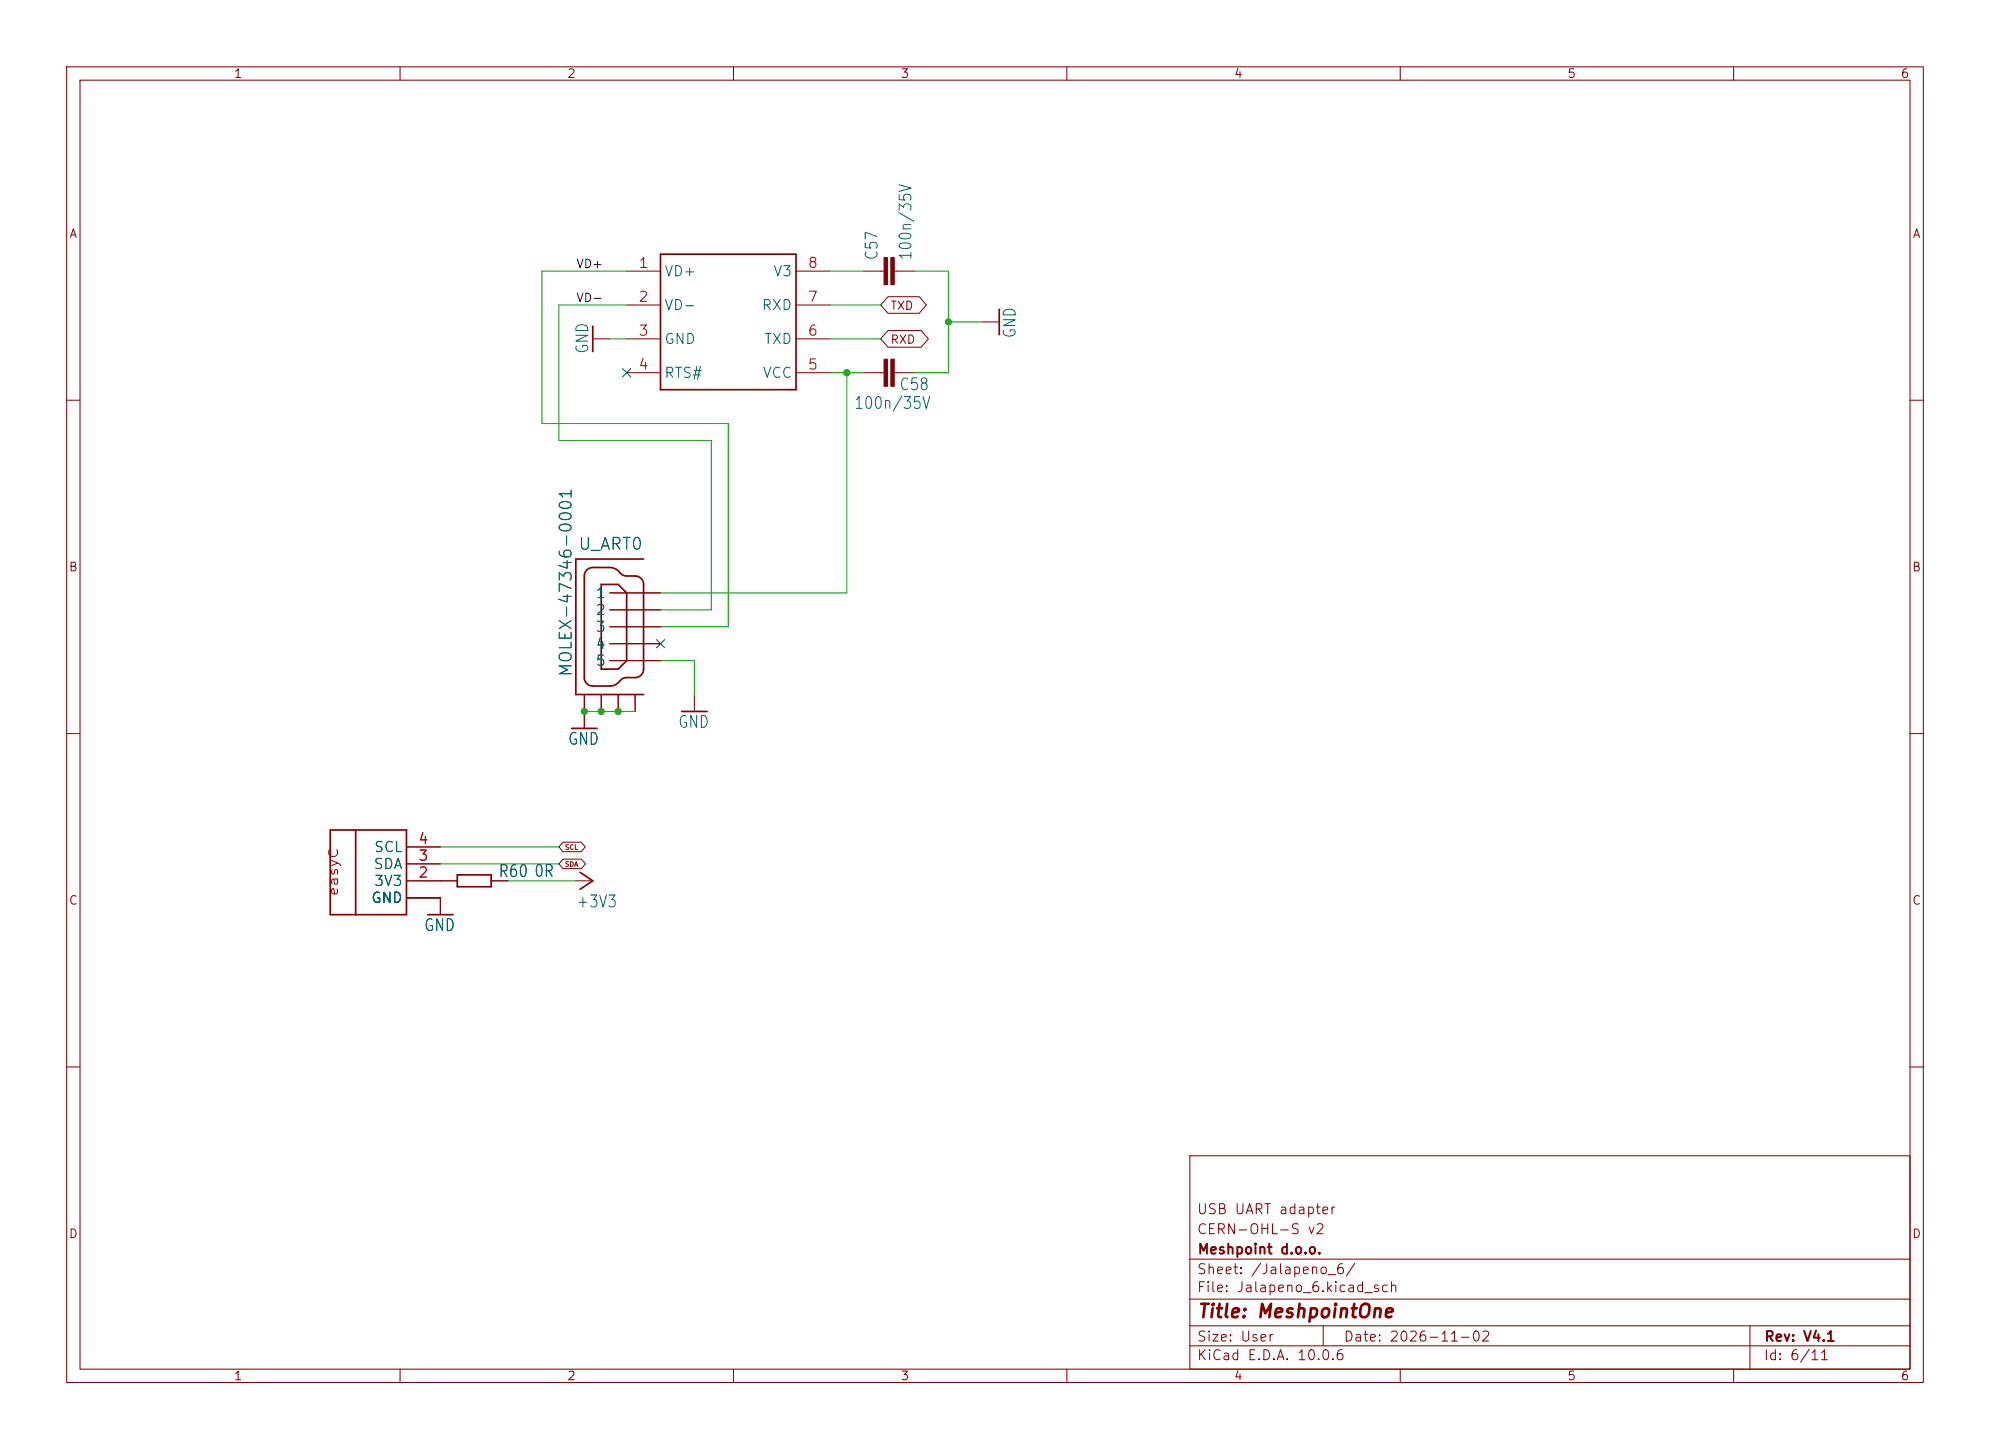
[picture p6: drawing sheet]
<svg xmlns="http://www.w3.org/2000/svg" width="298mm" height="217mm" viewBox="0 0 298 217" stroke-linecap="round" stroke-linejoin="round" font-family="sans-serif">
<g fill="none" stroke="#840000" stroke-width=".15">
<path d="M10 10h278.4v197.3h-278.4zM12 12h274.5v193.3h-274.5zM60 10v2M110 10v2M160 10v2M210 10v2M260 10v2M88.9 50.8h2.5M94 50.8h5.1M94 40.7h5.1M94 45.7h5.1M94 55.9h5.1"/>
<path d="M119.4 50.8h5.1M119.4 40.7h5.1M119.4 45.7h5.1M119.4 55.9h5.1M129.5 40.7h3.1M129.5 55.9h3.1M133.2 49.6h5l1 1.2-1 1.3h-5l-1.1-1.3zM133.2 44.5h4.7l1 1.2-1 1.3h-4.7l-1.1-1.3zM134.1 40.7h3.1M134.1 55.9h3.1M147.3 48.3h2.6M10 60h2"/>
<path d="M286.5 60h1.9M91.4 88.9h7.7M91.4 91.5h7.7M91.4 94h7.7M91.4 96.5h7.7M91.4 99.1h7.7M10 110h2M87.6 104.2v5M90.2 104.2v2.5M92.7 104.2v2.5M95.2 104.2v2.5M104.1 104.2v2.5"/>
<path d="M286.5 110h1.9M61 134.6h5v2.6M61 132.1h7.6M61 129.6h5M61 127h5M73.7 132.1h2.5M84.4 126.3h2.8l.6 .7-.6 .7h-2.8l-.6-.7zM84.4 128.9h2.8l.6 .7-.6 .7h-2.8l-.6-.7zM86.4 132.1h2.5M10 160h2M178.4 173.3h108.1v32h-108.1zM286.5 160h1.9"/>
<path d="M178.4 198.8h108.1M178.4 194.8h108.1M178.4 188.8h108.1M198.4 198.8v3M262.5 198.8v6.5M60 205.3v2M110 205.3v2M160 205.3v2M178.4 201.8h108.1M210 205.3v2M260 205.3v2"/>
</g>
<g fill="none" stroke="#840000" stroke-width=".25">
<path d="M99.1 38.1h20.3v20.3h-20.3zM88.9 48.9v3.8M149.9 46.4v3.8M88 85.5l.4-.3 .4-.1h2.7a2.52 2.52 0 0 1 1.8 1.1l.5 .2h1.4a1.27 1.27 0 0 1 1.3 1.3v12.7a1.27 1.27 0 0 1-1.3 1.2h-1.3l-.6 .2a2.71 2.71 0 0 1-1.9 1.1h-2.5a1.27 1.27 0 0 1-1.3-1.3v-15.2l.1-.6zM90.2 87.7h2.5l1.3 1.2v10.2l-1.3 1.3h-2.5zM96.5 83.8h-10.1v20.4h10.1M85.7 109.2h3.8M102.2 106.7h3.8M49.5 124.5h11.5v12.7h-11.5zM53.3 124.5v12.7M64.1 137.2h3.8M68.6 131.2h5.1v1.8h-5.1z"/>
<path d="M87 130.8l1.9 1.3-1.9 1.3"/>
</g>
<g fill="#840000" stroke="#840000" stroke-width=".15">
<path d="M132.6 53.9h.5v4h-.5z"/>
<path d="M133.6 53.9h.5v4h-.5z"/>
<path d="M132.6 38.6h.5v4.1h-.5z"/>
<path d="M133.6 38.6h.5v4.1h-.5z"/>
</g>
<g fill="none" stroke="#009600" stroke-width=".15">
<path d="M91.4 50.8h2.6M94 40.7h-12.7v22.8h27.9v30.5h-10.1M94 45.7h-10.2v20.4h22.9v25.4h-7.6M124.5 40.7h5M124.5 55.9h5M124.5 45.7h7.6M124.5 50.8h7.6M127 55.9v33h-27.9M137.2 40.7h5v15.2h-5M142.2 48.3h5.1M99.1 99.1h5v5.1M87.6 106.7h7.6"/>
<path d="M66 129.6h17.8M66 127h17.8M76.2 132.1h10.2"/>
</g>
<path d="M93.4 55.3l1.2 1.2M94.6 55.3l-1.2 1.2M98.5 95.9l1.2 1.3M99.7 95.9l-1.2 1.3" fill="none" stroke="#000084" stroke-width=".15"/>
<g fill="#009600" stroke="#009600" stroke-width=".15">
<circle cx="92.7" cy="106.7" r=".46"/>
<circle cx="90.2" cy="106.7" r=".46"/>
<circle cx="127" cy="55.9" r=".46"/>
<circle cx="87.6" cy="106.7" r=".46"/>
<circle cx="142.2" cy="48.3" r=".46"/>
</g>
<text font-size="2" fill="#840000" x="179.4" y="198.2">Title: MeshpointOne</text>
<g font-size="1.8" fill="#006464">
<text x="132.1" y="39.2" transform="rotate(-90 132.1 39.2)">C57</text>
<text x="137.2" y="39.2" transform="rotate(-90 137.2 39.2)">100n/35V</text>
<text x="88.7" y="53.2" transform="rotate(-90 88.7 53.2)">GND</text>
<text x="152.8" y="50.8" transform="rotate(-90 152.8 50.8)">GND</text>
<text x="134.8" y="59">C58</text>
<text x="128" y="61.8">100n/35V</text>
<text x="86.6" y="82.9">U_ART0</text>
<text x="86.2" y="101.6" transform="rotate(-90 86.2 101.6)">MOLEX-47346-0001</text>
<text x="85.1" y="112.2">GND</text>
<text x="101.6" y="109.6">GND</text>
<text x="80" y="132">0R</text>
<text x="74.7" y="132">R60</text>
<text x="86.3" y="136.5">+3V3</text>
<text x="63.5" y="140.1">GND</text>
</g>
<g font-size="1.5" fill="#a90000">
<text x="95.6" y="40.6">1</text>
<text x="121" y="40.6">8</text>
<text x="95.6" y="45.7">2</text>
<text x="121" y="45.7">7</text>
<text x="95.6" y="50.7">3</text>
<text x="121" y="50.7">6</text>
<text x="95.6" y="55.8">4</text>
<text x="121" y="55.8">5</text>
<text x="62.6" y="129.5">3</text>
<text x="62.6" y="126.9">4</text>
<text x="62.6" y="132">2</text>
</g>
<g font-size="1.5" fill="#006464">
<text x="99.5" y="41.8">VD+</text>
<text x="115.9" y="41.8">V3</text>
<text x="99.5" y="46.9">VD-</text>
<text x="114.1" y="46.9">RXD</text>
<text x="99.5" y="52">GND</text>
<text x="114.5" y="52">TXD</text>
<text x="99.5" y="57.1">RTS#</text>
<text x="114.3" y="57.1">VCC</text>
<text x="89.2" y="90.1">1</text>
<text x="89.2" y="92.6">2</text>
<text x="89.2" y="95.2">3</text>
<text x="89.2" y="97.7">4</text>
<text x="89.2" y="100.2">5</text>
<text x="55.9" y="130.7">SDA</text>
<text x="56" y="128.2">SCL</text>
<text x="55.6" y="135.8">GND</text>
<text x="56" y="133.3">3V3</text>
</g>
<g font-size="1.5" fill="#840000">
<text x="179.4" y="185.5">CERN-OHL-S v2</text>
<text x="179.4" y="182.5">USB UART adapter</text>
<text x="179.4" y="191.5">Sheet: /Jalapeno_6/</text>
<text x="179.5" y="188.5">Meshpoint d.o.o.</text>
<text x="179.4" y="194.2">File: Jalapeno_6.kicad_sch</text>
<text x="179.4" y="201.6">Size: User</text>
<text x="201.4" y="201.6">Date: 2026-11-02</text>
<text x="264.5" y="201.6">Rev: V4.1</text>
<text x="179.4" y="204.4">KiCad E.D.A. 10.0.6</text>
<text x="264.4" y="204.4">Id: 6/11</text>
</g>
<g font-size="1.3" fill="#840000">
<text x="35" y="12">1</text>
<text x="85" y="12">2</text>
<text x="135" y="12">3</text>
<text x="185" y="12">4</text>
<text x="235" y="12">5</text>
<text x="285" y="12">6</text>
<text x="10.3" y="36">A</text>
<text x="286.8" y="36">A</text>
<text x="10.2" y="86">B</text>
<text x="286.7" y="86">B</text>
<text x="10.2" y="136">C</text>
<text x="51" y="134.6" transform="rotate(-90 51 134.6)">easyC</text>
<text x="286.7" y="136">C</text>
<text x="10.2" y="186">D</text>
<text x="286.7" y="186">D</text>
<text x="35" y="207.3">1</text>
<text x="85" y="207.3">2</text>
<text x="135" y="207.3">3</text>
<text x="185" y="207.3">4</text>
<text x="235" y="207.3">5</text>
<text x="285" y="207.3">6</text>
</g>
<g font-size="1.3" fill="#0f0f0f">
<text x="86.3" y="40.5">VD+</text>
<text x="86.3" y="45.6">VD-</text>
</g>
<g font-size="1.2" fill="#840000">
<text x="133.5" y="46.8">TXD</text>
<text x="133.5" y="51.9">RXD</text>
</g>
<g font-size=".7" fill="#840000">
<text x="84.6" y="127.6">SCL</text>
<text x="84.6" y="130.2">SDA</text>
</g>
</svg>
